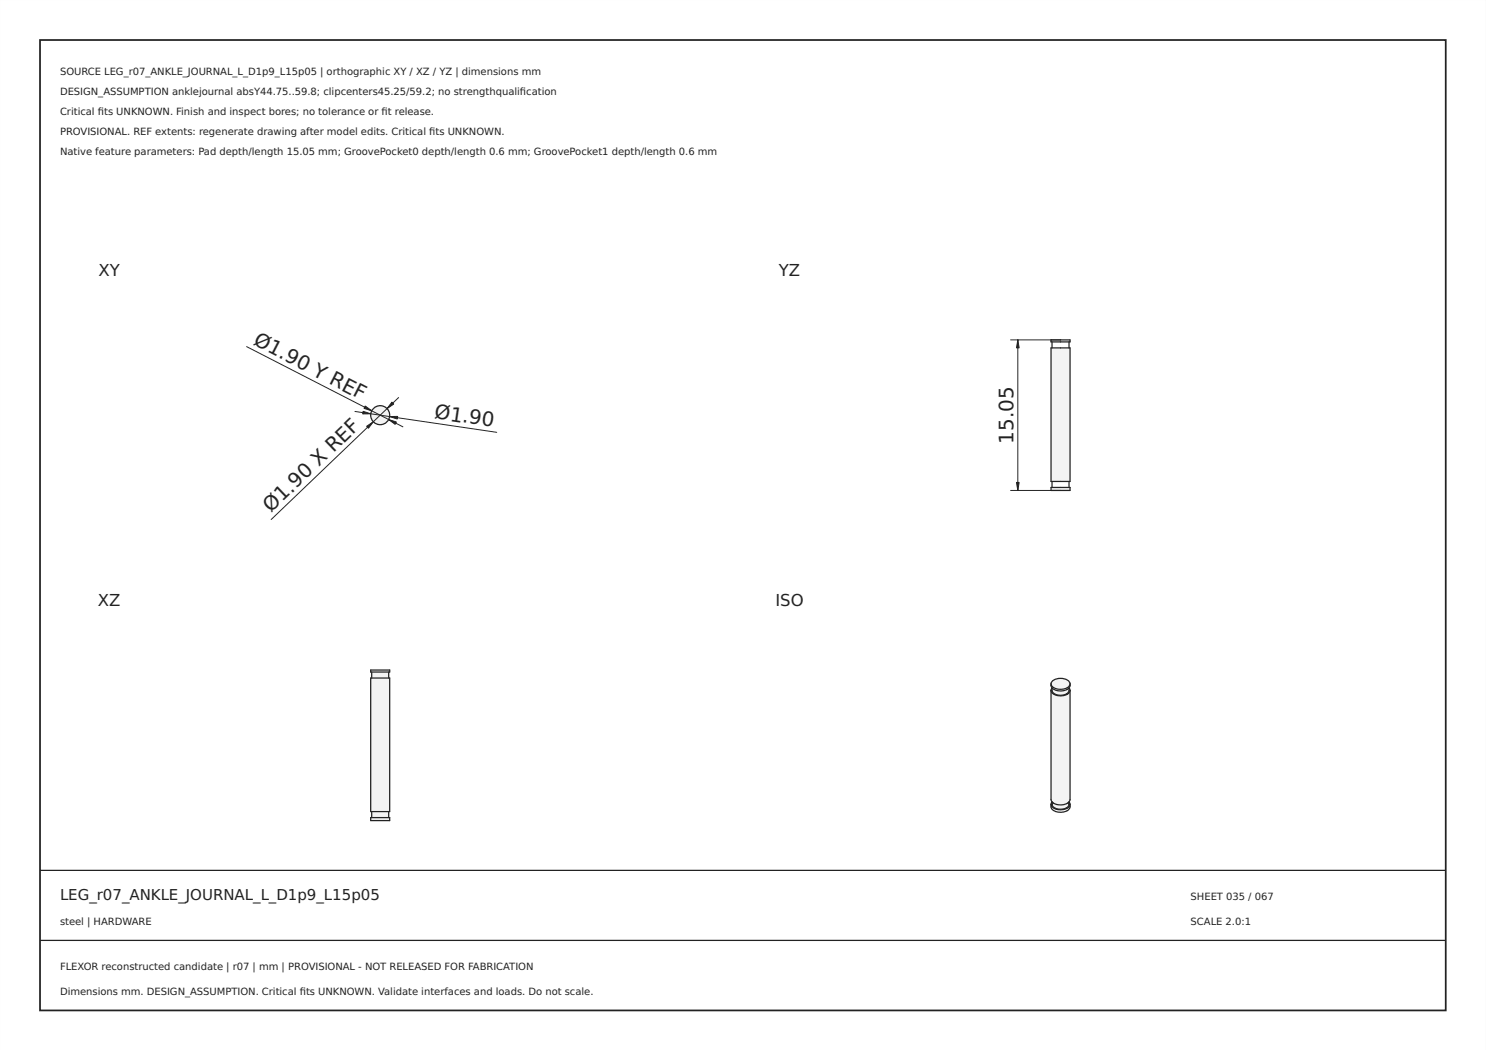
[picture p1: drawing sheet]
<svg xmlns="http://www.w3.org/2000/svg" width="297mm" height="210mm" viewBox="0 0 297 210" stroke-linecap="round" stroke-linejoin="round" font-family="sans-serif">
<path d="M0 0h297v210h-297zM0 0v210h297v-210z" fill="#000"/>
<path d="M8 8h281v194h-281z" fill="none" stroke="#222" stroke-width=".35"/>
<path d="M8 174h281zM8 188h281z" fill="#000" stroke="#222" stroke-width=".25"/>
<circle cx="76" cy="83" r="1.9" fill="#f1f3f5"/>
<circle cx="76" cy="83" r="1.9" fill="none" stroke="#212529" stroke-width=".25"/>
<path d="M49.3 69.3l31.2 16M79.7 79.5l-25.5 24.4M71 82.3l28.3 4.1" fill="none" stroke="#212529" stroke-width=".2"/>
<g fill="#212529" stroke="#212529" stroke-width=".2">
<path d="M73.3 85.2l1.3-.9-.9 1.3z"/>
<path d="M78.3 80.4l.4 .4-1.3 .9z"/>
<path d="M73 81.2l1.3 .9-1.5-.5z"/>
<path d="M77.7 83.9l1.5 .5-.2 .4z"/>
<path d="M77.9 83.3l1.6-.1-.1 .6z"/>
<path d="M72.6 82.2l1.5 .5-1.6 .1z"/>
</g>
<g fill="#f1f3f5">
<path d="M74.1 163.4h3.8v.6h-3.8z" fill-rule="evenodd"/>
<path d="M74.3 162.2h3.4v1.2h-3.4z" fill-rule="evenodd"/>
<path d="M74.1 135.5h3.8v26.7h-3.8z" fill-rule="evenodd"/>
<path d="M74.3 134.3h3.4v1.2h-3.4z" fill-rule="evenodd"/>
<path d="M74.1 133.9h3.8v.4h-3.8z" fill-rule="evenodd"/>
</g>
<path d="M74.1 135.5h3.8v26.7h-3.8zM74.1 133.9h3.8v.4h-3.8zM74.3 134.3v1.2M77.7 134.3v1.2M74.1 163.4h3.8v.6h-3.8zM74.3 162.2v1.2M77.7 162.2v1.2" fill="none" stroke="#212529" stroke-width=".25"/>
<g fill="#f1f3f5">
<path d="M210.1 97.4h3.8v.6h-3.8z" fill-rule="evenodd"/>
<path d="M210.1 69.5h3.8v26.7h-3.8z" fill-rule="evenodd"/>
<path d="M210.1 67.9h3.8v.4h-3.8z" fill-rule="evenodd"/>
</g>
<path d="M210.1 69.5h3.8v26.7h-3.8zM210.1 67.9h3.8v.4h-3.8zM210.3 68.3v1.2M213.7 68.3v1.2M210.1 97.4h3.8v.6h-3.8zM210.3 96.2v1.2M213.7 96.2v1.2" fill="none" stroke="#212529" stroke-width=".25"/>
<path d="M202 67.9h10M203.5 67.9v30.1M202 98h10" fill="none" stroke="#212529" stroke-width=".2"/>
<g fill="#212529" stroke="#212529" stroke-width=".2">
<path d="M203.5 67.9l.2 1.6h-.5z"/>
<path d="M203.2 96.4h.5l-.2 1.6z"/>
</g>
<g fill="#f1f3f5">
<path d="M210.3 160.3a1.26 1.26 0 0 0 1.4 1.5 1.47 1.47 0 0 0 2-1.5 .89 .89 0 0 1 .1 .9 .89 .89 0 0 1-.8 .5 2.45 2.45 0 0 1-2.9-.6v-.5z" fill-rule="evenodd"/>
<path d="M210.1 138a1.96 1.96 0 0 0 2.5 1.1l1-.5 .3-.6v21.8a1.66 1.66 0 0 1-2 1.1 1.62 1.62 0 0 1-1.8-1.1z" fill-rule="evenodd"/>
<path d="M213.4 160.5l.3-.2v.5z" fill-rule="evenodd"/>
<path d="M210.3 160.3l.3 .2-.3 .3z" fill-rule="evenodd"/>
<path d="M210.3 160.8l.3-.3a2.91 2.91 0 0 0 2.8 0l.3 .3a1.94 1.94 0 0 1-2.8 .7l-.5-.4z" fill-rule="evenodd"/>
<path d="M210.3 137.5a1.26 1.26 0 0 0 1.4 1.5 1.47 1.47 0 0 0 2-1.5 .89 .89 0 0 1 .1 1 .89 .89 0 0 1-.8 .5 2.45 2.45 0 0 1-2.9-.7v-.5z" fill-rule="evenodd"/>
<path d="M210.1 136.7a1.96 1.96 0 0 0 2.5 1.1l1-.5 .3-.6a1.42 1.42 0 0 1-1.8 1.4 1.67 1.67 0 0 1-2-1.1z" fill-rule="evenodd"/>
<path d="M210.3 137.5a2.68 2.68 0 0 0 3.4 0 1.47 1.47 0 0 1-2 1.5 1.26 1.26 0 0 1-1.4-1.5z" fill-rule="evenodd"/>
<path d="M210.5 136.1a2.67 2.67 0 0 1 3.3 .3 1.09 1.09 0 0 1-1.2 1.4 1.96 1.96 0 0 1-2.5-1.1z" fill-rule="evenodd"/>
</g>
<g fill="none" stroke="#212529" stroke-width=".25">
<path d="M210.1 138v21.8a1.96 1.96 0 0 0 2.5 1.1l1-.5 .3-.6v-21.8M210.1 138a1.96 1.96 0 0 0 2.5 1.1l1-.5 .3-.6M210.1 138l.2-.5a1.26 1.26 0 0 0 1.4 1.5 1.47 1.47 0 0 0 2-1.5l.2 .5M210.1 136.7a1.34 1.34 0 0 0 1.6 1.4 1.77 1.77 0 0 0 2.2-1.1v-.3M210.1 136.7a1.96 1.96 0 0 0 2.5 1.1l1-.5 .3-.6M210.1 136.7a1.97 1.97 0 0 1 2.5-1 1.36 1.36 0 0 1 1.3 1M210.1 160.8a1.37 1.37 0 0 0 1.6 1.6 1.77 1.77 0 0 0 2.2-1.1v-.5M210.1 160.8a1.96 1.96 0 0 0 2.5 1l1-.4 .3-.6M210.1 160.8l.2-.5v.5M210.3 160.8a1.72 1.72 0 0 0 2.2 .9l.4-.1a1.03 1.03 0 0 0 .8-.8M210.6 160.5l-.3 .3M213.4 160.5l.3 .3"/>
<path d="M213.7 160.8v-.5l.2 .5"/>
</g>
<g font-size="4" fill="#212529">
<text x="50.4" y="68.8" transform="rotate(27 50.4 68.8)">Ø1.90 Y REF</text>
<text x="86.7" y="83.6" transform="rotate(8 86.7 83.6)">Ø1.90</text>
<text x="202.6" y="88.7" transform="rotate(-90 202.6 88.7)">15.05</text>
<text x="54.1" y="102.6" transform="rotate(-44 54.1 102.6)">Ø1.90 X REF</text>
</g>
<g font-size="3.3" fill="#212529">
<text x="19.7" y="55.1">XY</text>
<text x="155.7" y="55.1">YZ</text>
<text x="19.6" y="121.1">XZ</text>
<text x="155" y="121.1">ISO</text>
</g>
<text font-size="3" fill="#222" x="12" y="180">LEG_r07_ANKLE_JOURNAL_L_D1p9_L15p05</text>
<g font-size="2" fill="#222">
<text x="12" y="15">SOURCE LEG_r07_ANKLE_JOURNAL_L_D1p9_L15p05 | orthographic XY / XZ / YZ | dimensions mm</text>
<text x="12" y="19">DESIGN_ASSUMPTION anklejournal absY44.75..59.8; clipcenters45.25/59.2; no strengthqualifcation</text>
<text x="12" y="23">Critical fts UNKNOWN. Finish and inspect bores; no tolerance or ft release.</text>
<text x="19.6" y="23">i</text>
<text x="76.3" y="23">i</text>
<text x="103.9" y="19">i</text>
<text x="12" y="27">PROVISIONAL. REF extents: regenerate drawing after model edits. Critical fts UNKNOWN.</text>
<text x="85.8" y="27">i</text>
<text x="12" y="31">Native feature parameters: Pad depth/length 15.05 mm; GroovePocket0 depth/length 0.6 mm; GroovePocket1 depth/length 0.6 mm</text>
<text x="238" y="180">SHEET 035 / 067</text>
<text x="12" y="185">steel | HARDWARE</text>
<text x="238" y="185">SCALE 2.0:1</text>
<text x="12" y="194">FLEXOR reconstructed candidate | r07 | mm | PROVISIONAL - NOT RELEASED FOR FABRICATION</text>
<text x="12" y="199">Dimensions mm. DESIGN_ASSUMPTION. Critical fts UNKNOWN. Validate interfaces and loads. Do not scale.</text>
<text x="59.9" y="199">i</text>
</g>
</svg>
